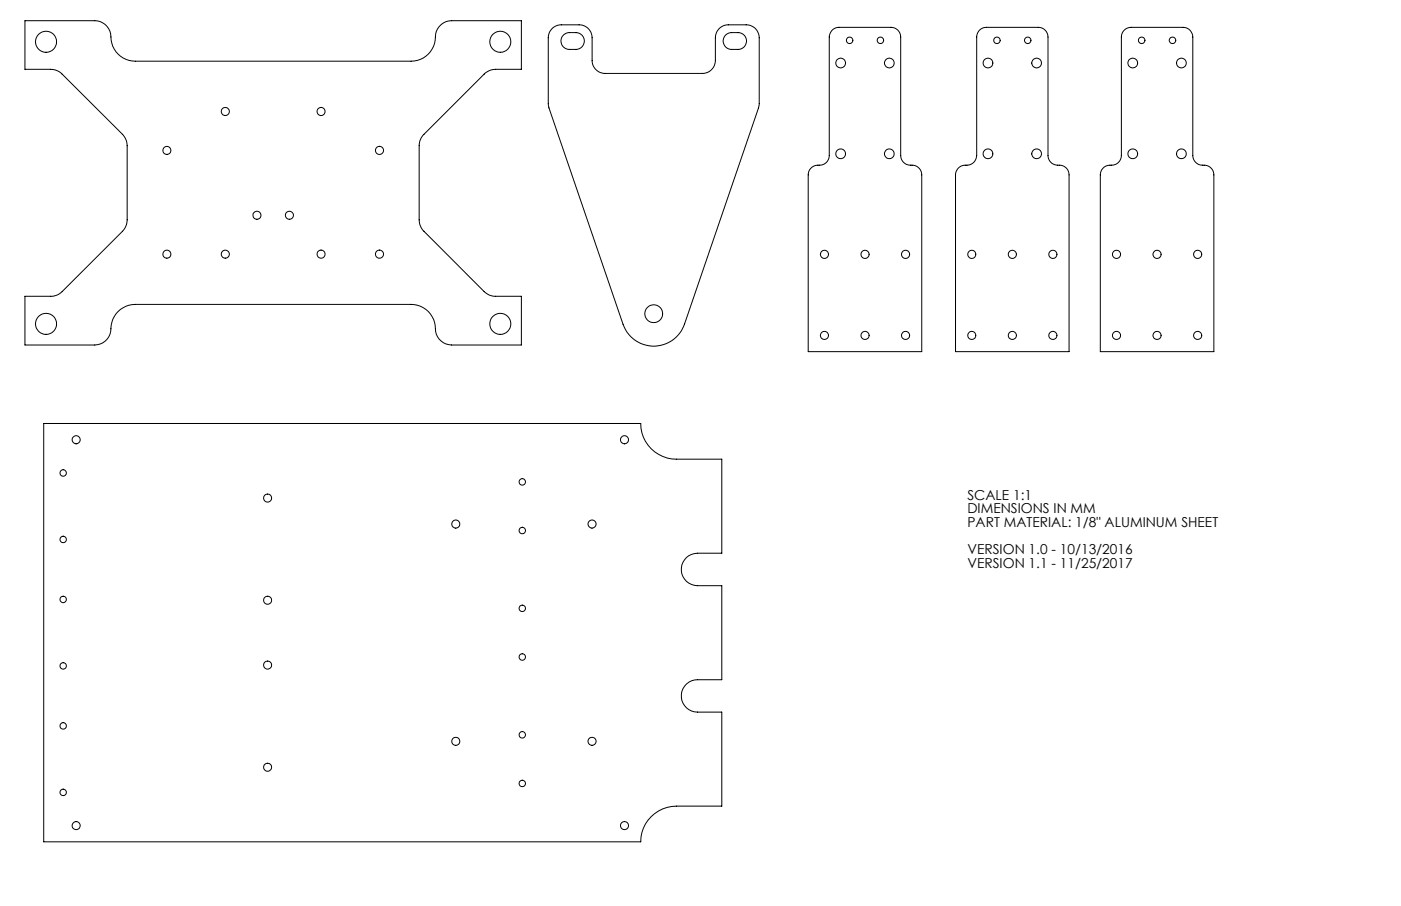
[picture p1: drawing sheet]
<svg xmlns="http://www.w3.org/2000/svg" width="432mm" height="279mm" viewBox="0 0 432 279" stroke-linecap="round" stroke-linejoin="round" font-family="sans-serif">
<g fill="none" stroke="#000" stroke-width=".31">
<path d="M7.7 6.4h21.5a5.2 5.2 0 0 1 5.1 5.9 7.5 7.5 0 0 0 7.4 6.6h85a7.6 7.6 0 0 0 7.6-8.4 5 5 0 0 1 4.9-4.1h21.5v15h-7.9a5 5 0 0 0-3.6 1.5l-18.5 18.5a5 5 0 0 0-1.5 3.5v22.9a5 5 0 0 0 1.5 3.5l18.5 18.6a4.8 4.8 0 0 0 3.6 1.5h7.9v15h-21.5a5.2 5.2 0 0 1-5.1-6 7.4 7.4 0 0 0-7.4-6.5h-85a7.7 7.7 0 0 0-7.6 8.3 5 5 0 0 1-4.9 4.2h-21.5v-15h7.9a4.8 4.8 0 0 0 3.6-1.5l18.5-18.6a5.2 5.2 0 0 0 1.5-3.5v-22.9a5.2 5.2 0 0 0-1.5-3.5l-18.5-18.5a5 5 0 0 0-3.6-1.5h-7.9zM170.4 8.6l.9-.6 1.1-.3h6.1a3.9 3.9 0 0 1 4 3.9v7a4 4 0 0 0 4 4h30a4 4 0 0 0 4-4v-7a4 4 0 0 1 4-3.9h5.5a3.9 3.9 0 0 1 4 3.9v20.5l-.2 1.2-22.8 66.7a10 10 0 0 1-9.5 6.8 10 10 0 0 1-9.5-6.8l-22.8-66.9-.2-1v-20.5l.3-1.6zM173.7 10.7l.4-.3a4.7 4.7 0 0 1 3.4-.3 2.59 2.59 0 0 1 2.6 2.5 2.59 2.59 0 0 1-2.6 2.6 4.7 4.7 0 0 1-3.4-.3 2.58 2.58 0 0 1-.4-4.2zM223.7 10.7l.4-.3a4.7 4.7 0 0 1 3.4-.3 2.59 2.59 0 0 1 2.6 2.5 2.59 2.59 0 0 1-2.6 2.6 4.7 4.7 0 0 1-3.4-.3 2.58 2.58 0 0 1-.4-4.2zM256.5 9.3l1.2-.7 .9-.2h16a3 3 0 0 1 3 3v36.5a3.2 3.2 0 0 0 4 3.1 3 3 0 0 1 2.5 2.9v54.5h-35v-54.5a3.2 3.2 0 0 1 4-3 2.95 2.95 0 0 0 2.5-3v-36.5l.3-1.3zM301.9 9.3l1.2-.7 .9-.2h16a3 3 0 0 1 3 3v36.5a3.2 3.2 0 0 0 4 3.1 2.95 2.95 0 0 1 2.5 2.9v54.5h-35v-54.5a3.2 3.2 0 0 1 4-3 3 3 0 0 0 2.5-3v-36.5l.2-.9zM346.5 9.3l1.2-.7 .9-.2h16a3 3 0 0 1 3 3v36.5a3.2 3.2 0 0 0 4 3.1 3 3 0 0 1 2.5 2.9v54.5h-35v-54.5a3.2 3.2 0 0 1 4-3 3 3 0 0 0 2.5-3v-36.5l.3-1.3zM13.5 130.6h184a11 11 0 0 0 11 11h14v29h-7.5a5 5 0 0 0-5 5 5 5 0 0 0 5 5h7.5v29h-7.5a5 5 0 0 0-5 5 5 5 0 0 0 5 5h7.5v29h-14a11 11 0 0 0-11 11h-184z"/>
<circle cx="14.2" cy="12.9" r="3.2"/>
<circle cx="154.2" cy="12.9" r="3.2"/>
<circle cx="259.1" cy="19.4" r="1.49"/>
<circle cx="261.9" cy="12.4" r="1"/>
<circle cx="271.3" cy="12.4" r="1"/>
<circle cx="274.1" cy="19.4" r="1.49"/>
<circle cx="304.5" cy="19.4" r="1.49"/>
<circle cx="307.3" cy="12.4" r="1"/>
<circle cx="316.8" cy="12.4" r=".99"/>
<circle cx="319.5" cy="19.4" r="1.49"/>
<circle cx="349.1" cy="19.4" r="1.49"/>
<circle cx="351.9" cy="12.4" r="1"/>
<circle cx="361.4" cy="12.4" r="1"/>
<circle cx="364.1" cy="19.4" r="1.49"/>
<circle cx="69.4" cy="34.4" r="1.25"/>
<circle cx="99" cy="34.4" r="1.25"/>
<circle cx="51.4" cy="46.4" r="1.24"/>
<circle cx="117" cy="46.4" r="1.25"/>
<circle cx="259.1" cy="47.4" r="1.5"/>
<circle cx="274.1" cy="47.4" r="1.5"/>
<circle cx="304.5" cy="47.4" r="1.5"/>
<circle cx="319.5" cy="47.4" r="1.5"/>
<circle cx="349.1" cy="47.4" r="1.5"/>
<circle cx="364.1" cy="47.4" r="1.5"/>
<circle cx="51.4" cy="78.4" r="1.24"/>
<circle cx="69.4" cy="78.4" r="1.25"/>
<circle cx="79.2" cy="66.4" r="1.24"/>
<circle cx="89.2" cy="66.4" r="1.25"/>
<circle cx="99" cy="78.4" r="1.25"/>
<circle cx="117" cy="78.4" r="1.25"/>
<circle cx="254.1" cy="78.4" r="1.25"/>
<circle cx="266.6" cy="78.4" r="1.26"/>
<circle cx="279.1" cy="78.4" r="1.26"/>
<circle cx="299.5" cy="78.4" r="1.25"/>
<circle cx="312" cy="78.4" r="1.26"/>
<circle cx="324.5" cy="78.4" r="1.25"/>
<circle cx="344.1" cy="78.4" r="1.26"/>
<circle cx="356.6" cy="78.4" r="1.25"/>
<circle cx="369.1" cy="78.4" r="1.26"/>
<circle cx="14.2" cy="99.9" r="3.2"/>
<circle cx="154.2" cy="99.9" r="3.2"/>
<circle cx="201.5" cy="96.7" r="2.75"/>
<circle cx="254.1" cy="103.4" r="1.24"/>
<circle cx="266.6" cy="103.4" r="1.25"/>
<circle cx="279.1" cy="103.4" r="1.25"/>
<circle cx="299.5" cy="103.4" r="1.24"/>
<circle cx="312" cy="103.4" r="1.25"/>
<circle cx="324.5" cy="103.4" r="1.24"/>
<circle cx="344.1" cy="103.4" r="1.25"/>
<circle cx="356.6" cy="103.4" r="1.24"/>
<circle cx="369.1" cy="103.4" r="1.25"/>
<circle cx="23.5" cy="135.6" r="1.25"/>
<circle cx="192.5" cy="135.6" r="1.25"/>
<circle cx="19.5" cy="145.9" r="1.01"/>
<circle cx="82.5" cy="153.6" r="1.25"/>
<circle cx="161" cy="148.6" r="1"/>
<circle cx="19.5" cy="166.4" r="1.01"/>
<circle cx="140.5" cy="161.6" r="1.25"/>
<circle cx="161" cy="163.6" r="1.01"/>
<circle cx="182.5" cy="161.6" r="1.26"/>
<circle cx="19.5" cy="184.9" r=".99"/>
<circle cx="82.5" cy="185.1" r="1.25"/>
<circle cx="161" cy="187.6" r=".99"/>
<circle cx="19.5" cy="205.4" r=".99"/>
<circle cx="82.5" cy="205.1" r="1.25"/>
<circle cx="161" cy="202.6" r=".99"/>
<circle cx="19.5" cy="223.9" r="1.01"/>
<circle cx="82.5" cy="236.6" r="1.24"/>
<circle cx="140.5" cy="228.6" r="1.25"/>
<circle cx="161" cy="226.6" r="1"/>
<circle cx="182.5" cy="228.6" r="1.26"/>
<circle cx="19.5" cy="244.4" r="1.01"/>
<circle cx="23.5" cy="254.6" r="1.26"/>
<circle cx="161" cy="241.6" r="1.01"/>
<circle cx="192.5" cy="254.6" r="1.25"/>
</g>
<g font-size="4.2">
<text x="298.2" y="154.2">SCALE 1:1</text>
<text x="298.2" y="158.3">DIMENSIONS IN MM</text>
<text x="298.2" y="162.5">PART MATERIAL: 1/8&quot; ALUMINUM SHEET</text>
<text x="298.2" y="170.9">VERSION 1.0 - 10/13/2016</text>
<text x="298.2" y="175">VERSION 1.1 - 11/25/2017</text>
</g>
</svg>
